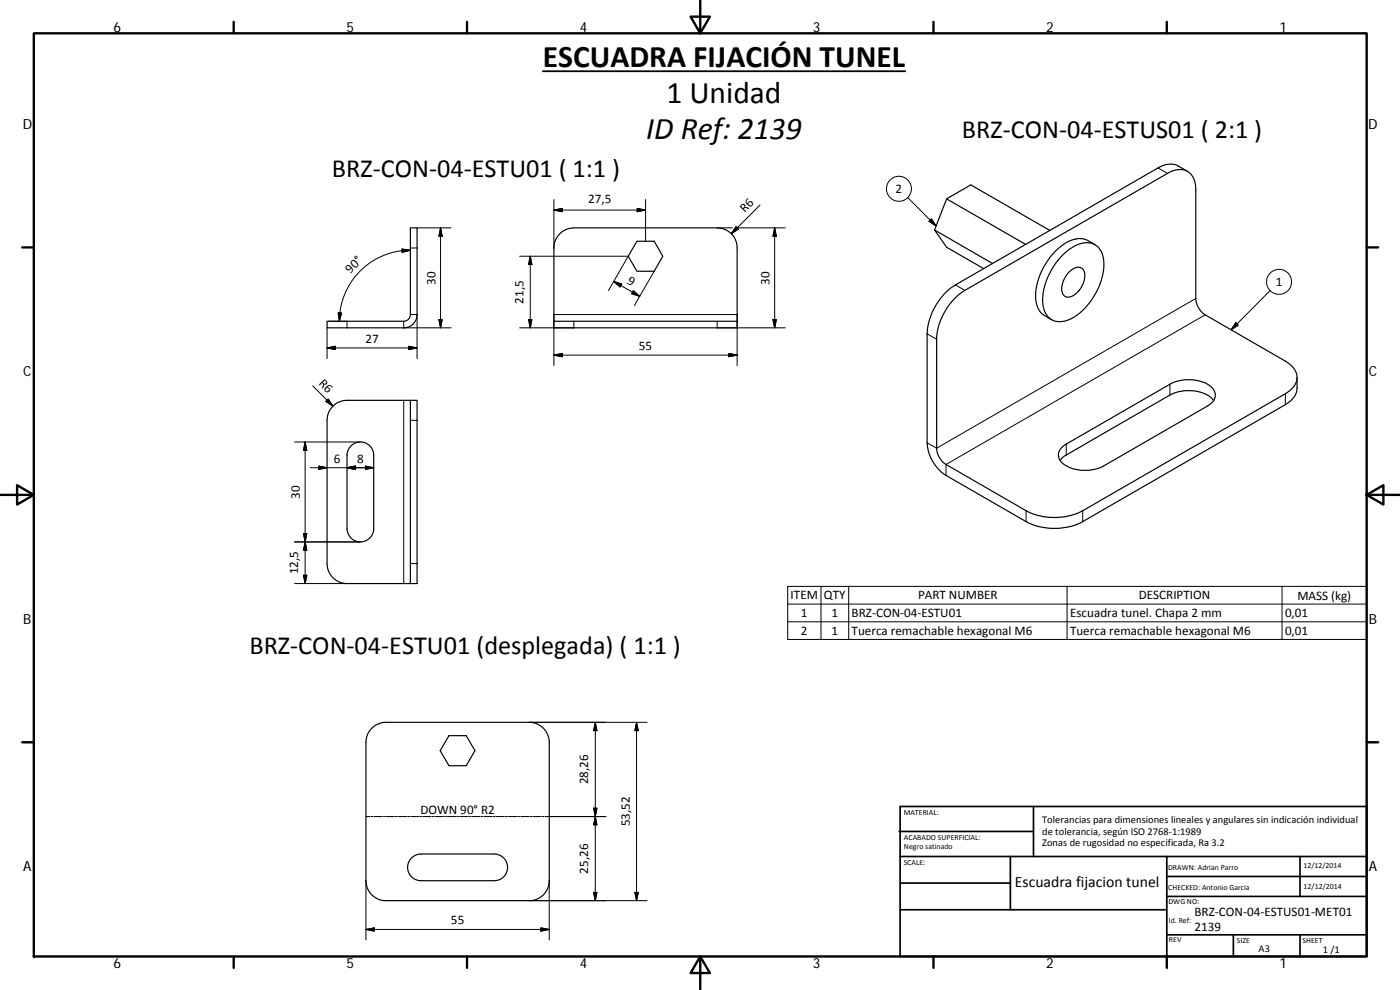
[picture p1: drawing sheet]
<svg xmlns="http://www.w3.org/2000/svg" width="420mm" height="297mm" viewBox="0 0 420 297" stroke-linecap="round" stroke-linejoin="round" font-family="sans-serif">
<g fill="none" stroke="#000" stroke-width=".3">
<path d="M166.2 59.9v14.5M193.7 59.9v12.5M272.4 59.3l8.5 8.5M347.5 50.4l2.9 1.6M120.6 74.7l2.6 .4-2.5 .6zM123.2 75.1a21.3 21.3 0 0 0-21.4 21.3M123.2 74.4h2M125.2 68.4h10.2M132.2 68.4v30M132.2 68.4l.5 2.5h-1zM156 76.9h32.5l-5.9 10.3M159.1 76.9v21.5"/>
<path d="M159.1 76.9l.5 2.5h-1zM166.2 63l2.6-.5v1zM166.2 63h27.5M191.2 62.5l2.5 .5-2.5 .5zM215.2 68.4h4.6M220.9 68l.7 .7-2.1 1.4zM221.1 68.4h14.6M228.1 61.5l-8.6 8.6M232.5 68.4v30M232.5 68.4l.5 2.5h-1zM279.5 65.7l1.4 2.1-2.1-1.4zM98.2 98.4v9.2"/>
<path d="M98.7 96.4h5.4v2M101.5 93.9h1l-.7 2.5zM121.2 96.4v2h14.2M123.2 94.4h2v13.2M131.7 95.9h1l-.5 2.5zM158.6 95.9h1l-.5 2.5zM172.2 96.4v2h-16.2M184.2 84.4l2.4 .8-.5 .9zM184.2 84.4l7.8 4.5M190.1 87.2l1.9 1.7-2.4-.8zM196.3 81.4l-5.9 10.3M215.2 96.4v2h20.5"/>
<path d="M232 95.9h1l-.5 2.5zM286.7 85.5l2.9 1.6M358.9 89.6l-77.8 44.9-2.9-1.7M361.7 94.5l-77.8 44.9v3.2M370.9 96.8l.7 .7-2.1 1.5zM381.2 87.2l-11.7 11.8M93.8 115.8l6.1 6.1M98.2 104.4l2.5-.5v1zM98.2 104.4h27M122.7 103.9l2.5 .5-2.5 .5zM166.2 106.6l2.6-.6v1zM166.2 106.6h55"/>
<path d="M166.2 109.7v-15.3h55v15.3M218.7 106l2.5 .6-2.5 .4zM278.2 100.2l2.9 1.6M351.1 115.3v3.2M385.8 118.1v3.3M88.4 132.6h19.8M91.6 132.6v42.5M91.6 132.6l.5 2.5h-1zM95.7 139.8l2.5 .5-2.5 .5zM97.8 120.4l.7-.7 1.4 2.2zM109.7 139.8l2.5 .5-2.5 .5zM121.2 120.1v55"/>
<path d="M123.2 126.1h2M320 133.2v3.3M93.1 140.3h19.1M104.1 140.3l2.6-.5v1zM307.9 153.2v3.3M324.9 153.2v3.3M88.4 162.6h19.8M88.4 175.1h15.7M91.1 160.1h1l-.5 2.5zM91.1 172.6h1l-.5 2.5zM91.6 162.6l.5 2.5h-1zM123.2 169.1h2"/>
<path d="M236.4 175.9h173.8v16h-173.8zM246.4 175.9v16M254.7 175.9v16M320.2 175.9v16M384.8 175.9v16M236.4 181.3h173.8M236.4 186.6h173.8M158.8 216.7h35.4M178.7 216.7v53.5M178.7 216.7l.4 2.5h-1zM191 216.7v53.5M191 216.7l.5 2.5h-1z"/>
<path d="M109.8 245h1.3M111.4 245h.6M112.3 245h2.4M115 245h.6M115.9 245h2.5M118.7 245h.6M119.6 245h2.5M122.4 245h.6M123.3 245h2.4M126 245h.6M126.9 245h2.5M129.7 245h.6"/>
<path d="M130.6 245h2.5M133.4 245h.6M134.3 245h2.4M137 245h.6M137.9 245h2.5M140.7 245h.6M141.6 245h2.4M144.4 245h.6M145.3 245h2.4M148 245h.6M148.9 245h2.5M151.7 245h.6"/>
<path d="M152.6 245h2.5M155.4 245h.6M156.3 245h2.4M159 245h.6M159.9 245h2.5M162.7 245h.6M163.6 245h18.2M178.1 242.5h1l-.4 2.5zM178.7 245l.4 2.5h-1zM109.8 278.9l2.5-.5v1zM109.8 278.9h55M109.8 264.2v17.8"/>
<path d="M162.3 278.4l2.5 .5-2.5 .5zM164.8 264.2v17.8M178.1 267.8h1l-.4 2.4zM190.5 267.8h1l-.5 2.4zM194.2 270.2h-35.4"/>
<circle cx="269.8" cy="56.6" r="3.7"/>
<circle cx="383.9" cy="84.6" r="3.8"/>
</g>
<g fill="none" stroke="#000" stroke-width=".36">
<path d="M284.1 59.7l-3.6 9.3M284.1 59.7l7.2-4.2 23.8 13.6M284.1 59.7l23.7 13.6M356.4 51.4l-2.8-1.6a6.1 6.1 0 0 0-6.1 .6l-60.8 35.1a18.7 18.7 0 0 0-8.5 14.7v32.6a12.5 12.5 0 0 0 5.7 9.8l24 13.9a18.8 18.8 0 0 0 17 0l60.9-35.1a6.2 6.2 0 0 0 3.5-4.9v-3.3M123.2 68.4h2v26a4 4 0 0 1-4 4h-23v-2h23a2.05 2.05 0 0 0 2-2zM191.1 72.4h5.2l2.6 4.5-2.6 4.5h-5.2l-2.6-4.5zM280.5 69l17.4 10.1M280.5 69l3.6 5.2 11.1 6.4M318.6 76.8a10 10 0 0 1 9-3.8 6.1 6.1 0 0 1 3.7 6.6 19.8 19.8 0 0 1-10.7 16.4 5.2 5.2 0 0 1-7.6-4.9 19.5 19.5 0 0 1 5.6-14.3zM328.6 73.4a8.6 8.6 0 0 0-3.6-1.8 10.2 10.2 0 0 0-8.4 3.9 19 19 0 0 0-5.5 15.6 5.3 5.3 0 0 0 2.4 3.6l2.1 1.2M166.2 96.4h55v2h-55zM166.2 96.4v-22a6 6 0 0 1 6-6h43a6 6 0 0 1 6 6v22"/>
<path d="M286.7 89.3l2.9-2.2 60.8-35.1a5.1 5.1 0 0 1 7.5 1l.8 2 .2 1.9v32.7a6.4 6.4 0 0 0 2.8 4.9l24.1 13.9a5.3 5.3 0 0 1 3.1 6.5 7.6 7.6 0 0 1-3.1 3.2l-60.9 35.1a18.9 18.9 0 0 1-17 0l-24-13.8a6.1 6.1 0 0 1-2.8-4.9v-32.7a19 19 0 0 1 5.6-12.5zM320.9 81.6a2.77 2.77 0 0 1 4.3-.6 6.7 6.7 0 0 1-3.2 7.8 2.12 2.12 0 0 1-2.4 .1 2.12 2.12 0 0 1-1-2.2 7.9 7.9 0 0 1 2.3-5.1zM105.5 133.6a4 4 0 0 1 4.3-.6 4 4 0 0 1 2.4 3.6v22a4 4 0 0 1-4 4 4 4 0 0 1-4.1-4v-22l.5-1.9zM123.2 120.1h-19.1a6 6 0 0 0-5.9 6v43a6 6 0 0 0 5.9 6h19.1M123.2 120.1h2v55h-2zM318.4 134.6l1.6-1.4 31.1-17.9a11.8 11.8 0 0 1 12.6 .9 3.2 3.2 0 0 1-.8 5.3l-31.6 18.3a11.8 11.8 0 0 1-12.6-1 3 3 0 0 1-.3-4.2zM364.2 120.2a9.9 9.9 0 0 0-9.5-2.8l-1.3 .2-2.3 .9-31.6 18.3-1.3 1.4M111.2 218.9a6.2 6.2 0 0 1 4.6-2.2h43a6 6 0 0 1 6 6v41.5a6 6 0 0 1-6 6h-43a6 6 0 0 1-6-6v-41.5l.5-2.3zM134.7 220.7h5.2l2.6 4.5-2.6 4.5h-5.2l-2.6-4.5zM123.3 257.6l1.2-.9 1.3-.4 22.5-.1a4 4 0 0 1 4 4 4 4 0 0 1-4 4h-22a4 4 0 0 1-3.6-2.3 4 4 0 0 1 .6-4.3z"/>
</g>
<g fill="none" stroke="#000" stroke-width=".71">
<path d="M10.1 10h400.1v277h-400.1zM70.1 6.6v3.4M140.2 6.6v3.4M207.3 5h5.8l-2.9 5zM210.2 0v10M280.2 6.6v3.4M350.2 6.6v3.4M6.7 74.2h3.4M410.2 74.2h3.4M.2 148.5h9.9M5.1 145.6l5 2.9-5 2.9zM410.2 148.5l5-2.9v5.8z"/>
<path d="M410.2 148.5h9.9M6.7 222.7h3.4M410.2 222.7h3.4M70.1 287v3.4M140.2 287v3.4M210.2 287l2.9 5h-5.8zM210.2 287v10M280.2 287v3.4M350.2 287v3.4"/>
</g>
<g fill="none" stroke="#000" stroke-width=".51">
<path d="M269.8 249.5h40.4M270.1 257h140.1M270.1 242h140.1v45h-140.1zM303.2 257v16M310.2 242v15M350.2 257v30M390.2 257v12M270.1 273h80.1M270.1 265h33.1M350.2 269h60M350.2 263h60M350.2 280.5h60"/>
<path d="M370.2 280.5v6.5M390.2 280.5v6.5"/>
</g>
<path d="M162.9 21.4h108.8" fill="none" stroke="#000" stroke-width=".53"/>
<g fill="#000" stroke="#000" stroke-width=".3">
<path d="M120.6 74.7l2.6 .4-2.5 .6zM132.2 68.4l.5 2.5h-1zM159.1 76.9l.5 2.5h-1zM166.2 63l2.6-.5v1zM191.2 62.5l2.5 .5-2.5 .5zM220.9 68l.7 .7-2.1 1.4zM232.5 68.4l.5 2.5h-1zM279.5 65.7l1.4 2.1-2.1-1.4zM101.5 93.9h1l-.7 2.5zM131.7 95.9h1l-.5 2.5zM158.6 95.9h1l-.5 2.5zM184.2 84.4l2.4 .8-.5 .9z"/>
<path d="M190.1 87.2l1.9 1.7-2.4-.8zM232 95.9h1l-.5 2.5zM370.9 96.8l.7 .7-2.1 1.5zM98.2 104.4l2.5-.5v1zM122.7 103.9l2.5 .5-2.5 .5zM166.2 106.6l2.6-.6v1zM218.7 106l2.5 .6-2.5 .4zM91.6 132.6l.5 2.5h-1zM97.8 120.4l.7-.7 1.4 2.2zM104.1 140.3l2.6-.5v1zM95.7 139.8l2.5 .5-2.5 .5zM109.7 139.8l2.5 .5-2.5 .5z"/>
<path d="M91.1 160.1h1l-.5 2.5zM91.1 172.6h1l-.5 2.5zM91.6 162.6l.5 2.5h-1zM178.7 216.7l.4 2.5h-1zM191 216.7l.5 2.5h-1zM178.1 242.5h1l-.4 2.5zM178.7 245l.4 2.5h-1zM109.8 278.9l2.5-.5v1zM162.3 278.4l2.5 .5-2.5 .5zM178.1 267.8h1l-.4 2.4zM190.5 267.8h1l-.5 2.4z"/>
</g>
<g font-size="9.4">
<text x="162.9" y="20.1">ESCUADRA FIJACIÓN TUNEL</text>
<text x="200" y="30.9">1 Unidad</text>
<text x="194" y="41.7">ID Ref: 2139</text>
</g>
<g font-size="7.9">
<text x="288.7" y="41.4">BRZ‐CON‐04‐ESTUS01 ( 2:1 )</text>
<text x="99.6" y="53.2">BRZ‐CON‐04‐ESTU01 ( 1:1 )</text>
<text x="74.9" y="196.3">BRZ‐CON‐04‐ESTU01 (desplegada) ( 1:1 )</text>
</g>
<text font-size="4.7" x="304.6" y="266.2">Escuadra fijacion tunel</text>
<g font-size="4.2">
<text x="34" y="9.6">6</text>
<text x="104" y="9.6">5</text>
<text x="174" y="9.6">4</text>
<text x="244" y="9.6">3</text>
<text x="314" y="9.6">2</text>
<text x="384" y="9.6">1</text>
<text x="6.8" y="38.7">D</text>
<text x="410.6" y="38.7">D</text>
<text x="7" y="112.9">C</text>
<text x="410.8" y="112.9">C</text>
<text x="7" y="187.1">B</text>
<text x="410.8" y="187.1">B</text>
<text x="7" y="261.3">A</text>
<text x="410.8" y="261.3">A</text>
<text x="34" y="290.4">6</text>
<text x="104" y="290.4">5</text>
<text x="174" y="290.4">4</text>
<text x="244" y="290.4">3</text>
<text x="314" y="290.4">2</text>
<text x="384" y="290.4">1</text>
</g>
<g font-size="3.9">
<text x="268.8" y="57.9">2</text>
<text x="176.5" y="61">27,5</text>
<text x="223.5" y="63.9" transform="rotate(-45 223.5 63.9)">R6</text>
<text x="105.1" y="82.1" transform="rotate(-45 105.1 82.1)">90°</text>
<text x="130.7" y="85.4" transform="rotate(-90 130.7 85.4)">30</text>
<text x="188" y="84.8" transform="rotate(30 188 84.8)">9</text>
<text x="230.9" y="85.4" transform="rotate(-90 230.9 85.4)">30</text>
<text x="382.9" y="85.8">1</text>
<text x="157.1" y="91.1" transform="rotate(-90 157.1 91.1)">21,5</text>
<text x="109.7" y="102.9">27</text>
<text x="191.8" y="105">55</text>
<text x="95.5" y="115.2" transform="rotate(45 95.5 115.2)">R6</text>
<text x="100.2" y="138.8">6</text>
<text x="107.2" y="138.8">8</text>
<text x="90" y="149.6" transform="rotate(-90 90 149.6)">30</text>
<text x="89.5" y="172.3" transform="rotate(-90 89.5 172.3)">12,5</text>
<text x="237.3" y="179.8">ITEM</text>
<text x="247.3" y="179.8">QTY</text>
<text x="275.5" y="179.8">PART NUMBER</text>
<text x="341.7" y="179.8">DESCRIPTION</text>
<text x="389.3" y="179.9">MASS (kg)</text>
<text x="240.4" y="185.1">1</text>
<text x="249.5" y="185.1">1</text>
<text x="255.6" y="185.2">BRZ‐CON‐04‐ESTU01</text>
<text x="321.1" y="185.2">Escuadra tunel. Chapa 2 mm</text>
<text x="385.6" y="185.2">0,01</text>
<text x="240.4" y="190.5">2</text>
<text x="249.5" y="190.5">1</text>
<text x="255.6" y="190.5">Tuerca remachable hexagonal M6</text>
<text x="321.1" y="190.5">Tuerca remachable hexagonal M6</text>
<text x="385.6" y="190.5">0,01</text>
<text x="176.6" y="235.3" transform="rotate(-90 176.6 235.3)">28,26</text>
<text x="126.2" y="244.2">DOWN 90° R2</text>
<text x="189" y="247.9" transform="rotate(-90 189 247.9)">53,52</text>
<text x="176.6" y="262.1" transform="rotate(-90 176.6 262.1)">25,26</text>
<text x="358.5" y="274.9">BRZ‐CON‐04‐ESTUS01‐MET01</text>
<text x="135.3" y="277.3">55</text>
<text x="358.5" y="279.4">2139</text>
</g>
<g font-size="3.1">
<text x="312.8" y="246.8">Tolerancias para dimensiones lineales y angulares sin indicación individual</text>
<text x="312.8" y="250.4">de tolerancia, según ISO 2768‐1:1989</text>
<text x="312.8" y="254">Zonas de rugosidad no especificada, Ra 3.2</text>
<text x="377.7" y="285.6">A3</text>
<text x="397" y="285.9">1 /1</text>
</g>
<g font-size="2.4">
<text x="271.2" y="244.4">MATERIAL:</text>
<text x="271.3" y="251.9">ACABADO SUPERFICIAL:</text>
<text x="271.3" y="254.6">Negro satinado</text>
<text x="271.2" y="259.7">SCALE:</text>
<text x="350.6" y="260.9">DRAWN: Adrian Parro</text>
<text x="391.2" y="260.6">12/12/2014</text>
<text x="350.6" y="267">CHECKED: Antonio Garcia</text>
<text x="391.2" y="266.6">12/12/2014</text>
<text x="350.7" y="271.4">DWG NO:</text>
<text x="350.8" y="276.8">Id. Ref:</text>
<text x="350.8" y="282.8">REV</text>
<text x="371.2" y="282.9">SIZE</text>
<text x="390.9" y="282.9">SHEET</text>
</g>
</svg>
